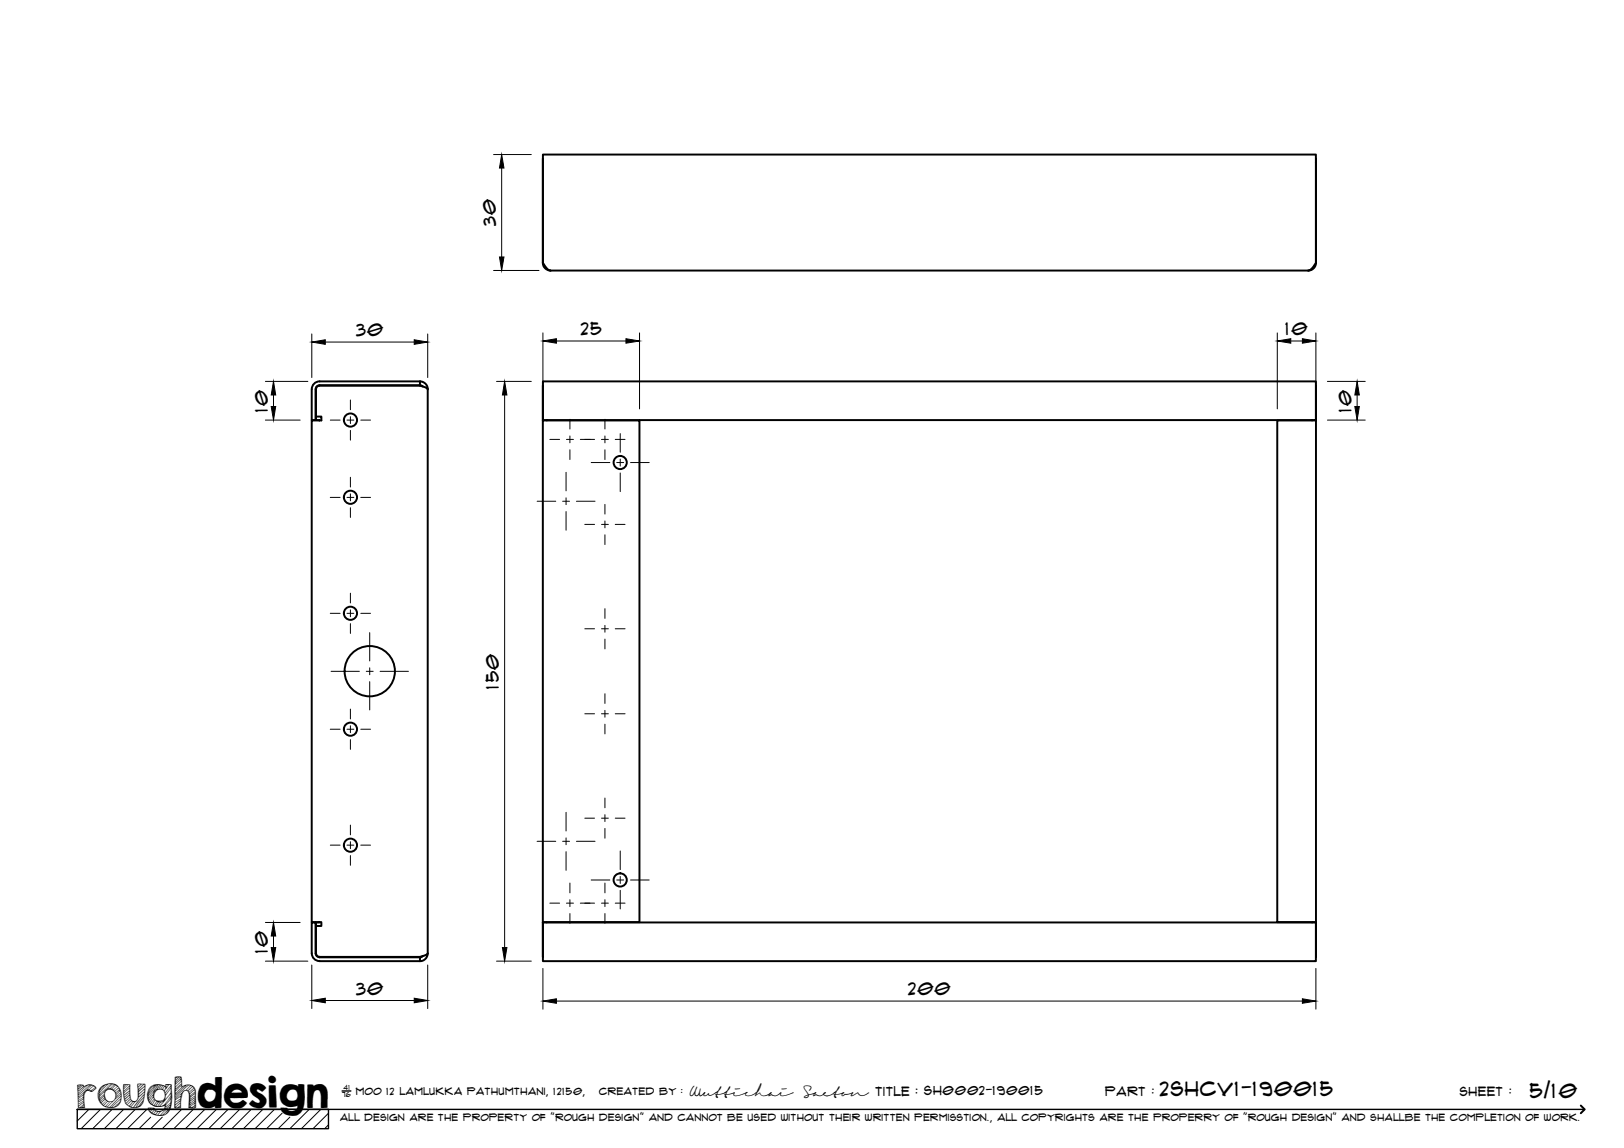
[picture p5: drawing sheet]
<svg xmlns="http://www.w3.org/2000/svg" width="420mm" height="297mm" viewBox="0 0 420 297" stroke-linecap="round" stroke-linejoin="round" font-family="sans-serif">
<!-- layer: Visible -->
<g fill="none" stroke="#000" stroke-width=".51">
<path d="M140.5 41.1l-.1 26.9M340.4 41.1h.1M340.5 41.1v26.9M140.5 68v-28h199.9v28M140.5 68v.5l.4 .8 .7 .5 .9 .2M140.5 68l1 1.5 1 .5M142.5 70h196M340.4 68l-1 1.5-.9 .5M340.4 68h.1M340.5 68l-.5 1.3-.8 .6-.7 .1M108.6 98.7h-25.9a2 2 0 0 0-2 2l-.1 8h1v-8M108.6 98.7v1h-25.9a1.01 1.01 0 0 0-1 1"/>
<path d="M108.6 98.7l.9 .2 .5 .3 .5 .7 .2 .8M108.6 99.7l.8 .3M140.5 98.7h199.9v10h-199.9zM140.5 99.8l-.1 9M340.4 99.8h.1M340.5 99.8v8M81.7 107.8h1.4v1h-.4M82.7 108.8h-2.1v129.8h2.1M110.7 100.7l-.5-.4-1.6-.5h-25.9a.94 .94 0 0 0-1 .9v8l1 .1M110.7 100.7v146M140.4 108.8h25v129.8h-25zM140.4 108.7h.1"/>
<path d="M141.4 108.7v.1M330.5 108.8h10v129.8h-10zM339.5 108.7v.1M340.4 107.8h.1M340.5 107.8v1M82.7 238.6l-1 .1v.9M82.7 238.6h.4v1h-1.4v7.1a.94 .94 0 0 0 1 .9h25.9l1.6-.5 .5-.4M140.4 238.7l.1 8.9M140.4 238.7h.1M140.4 238.6v.1M140.5 238.7h199.9v10h-199.9zM141.4 238.6v.1"/>
<path d="M339.5 238.6v.1M340.4 239.6h.1M340.5 238.6v9M81.6 246.7v-8h-1l.1 8a2 2 0 0 0 2 2h25.9M81.7 246.7a1.01 1.01 0 0 0 1 1M82.7 247.7h25.9M110.7 246.7l-.2 .9-.4 .5-.7 .4-.8 .2v-1l.8-.3M340.4 247.6h.1"/>
<circle cx="90.7" cy="108.7" r="1.7"/>
<circle cx="160.5" cy="119.7" r="1.7"/>
<circle cx="90.7" cy="128.7" r="1.7"/>
<circle cx="90.7" cy="158.7" r="1.7"/>
<circle cx="95.7" cy="173.7" r="6.5"/>
<circle cx="90.7" cy="188.7" r="1.7"/>
<circle cx="90.7" cy="218.7" r="1.7"/>
<circle cx="160.5" cy="227.7" r="1.7"/>
</g>
<!-- layer: TitleBlock -->
<path d="M20 287h65v5h-65zM20 287h390M88.5 282.3h2.3" fill="none" stroke="#000" stroke-width=".36"/>
<path d="M409 286.1l1 .9-1 1" fill="none" stroke="#000" stroke-width=".51"/>
<g fill="none" stroke="#000" stroke-width=".26">
<path d="M23 287l-3 3.1M26 287l-5 5M29 287l-5 5M32 287l-5 5M35 287l-5 5M38 287l-5 5M39 289.1l-3 2.9M42 289.1l-3 2.9M47 287l-5 5M50 287l-5 5M53 287l-5 5M56 287l-5 5"/>
<path d="M59 287l-5 5M62 287l-5 5M65 287l-5 5M68 287l-5 5M71 287l-5 5M73 288l-4 4M75 289.1l-3 2.9M80 287l-5 5M83 287l-5 5M85 288l-4 4M85 291l-1 1"/>
</g>
<!-- layer: Smart Centers -->
<g fill="none" stroke="#000" stroke-width=".26">
<path d="M85.4 108.7h2.6M89.8 108.7h1.7M90.7 103.5v2.5M90.7 107.8v1.8M90.7 111.4v2.5M93.3 108.7h2.6M142.3 113.7h2.5M146.6 113.7h1.8M147.4 108.5v2.5M147.4 112.8v1.8M147.4 116.4v2.5M150.1 113.7h3.7"/>
<path d="M153 119.7h4.8M155.6 113.7h1.8M156.5 108.5v2.5M156.5 112.8v1.8M156.5 116.4v2.5M159.2 113.7h2.5M159.6 119.7h1.8M160.5 112.2v4.8M160.5 118.8v1.8M163.1 119.7h4.9M85.4 128.7h2.6M89.8 128.7h1.7"/>
<path d="M90.7 123.5v2.5M90.7 127.8v1.8M90.7 131.4v2.5M93.3 128.7h2.6M139 129.7h4.8M145.6 129.7h1.7M146.5 122.2v4.8M146.5 128.8v1.8M146.5 132.4v4.8M149.1 129.7h4.8M151.3 135.7h2.5M155.6 135.7h1.8"/>
<path d="M156.5 130.5v2.5M156.5 134.8v1.8M156.5 138.4v2.5M159.2 135.7h2.5M160.5 122.4v4.8M85.4 158.7h2.6M89.8 158.7h1.7M90.7 153.5v2.5M90.7 157.8v1.8M93.3 158.7h2.6M156.5 157.5v2.5M85.7 173.7h7.3"/>
<path d="M90.7 161.4v2.5M94.8 173.7h1.7M95.7 163.7v7.3M95.7 172.8v1.8M95.7 176.4v7.3M98.3 173.7h7.4M151.3 162.7h2.5M155.6 162.7h1.8M156.5 161.8v1.8M156.5 165.4v2.5M156.5 179.5v2.5M159.2 162.7h2.5"/>
<path d="M85.4 188.7h2.6M89.8 188.7h1.7M90.7 183.5v2.5M90.7 187.8v1.8M90.7 191.4v2.5M93.3 188.7h2.6M151.3 184.7h2.5M155.6 184.7h1.8M156.5 183.8v1.8M156.5 187.4v2.5M159.2 184.7h2.5M85.4 218.7h2.6"/>
<path d="M89.8 218.7h1.7M90.7 213.5v2.5M90.7 217.8v1.8M93.3 218.7h2.6M139 217.7h4.8M145.6 217.7h1.7M146.5 210.2v4.8M146.5 216.8v1.8M149.1 217.7h4.8M151.3 211.7h2.5M155.6 211.7h1.8M156.5 206.5v2.5"/>
<path d="M156.5 210.8v1.8M156.5 214.4v2.5M159.2 211.7h2.5M90.7 221.4v2.5M142.3 233.7h2.5M146.5 220.4v4.8M146.6 233.7h1.8M147.4 228.5v2.5M147.4 232.8v1.8M147.4 236.4v2.5M150.1 233.7h3.7M153 227.7h4.8"/>
<path d="M155.6 233.7h1.8M156.5 228.5v2.5M156.5 232.8v1.8M156.5 236.4v2.5M159.2 233.7h2.5M159.6 227.7h1.8M160.5 220.2v4.8M160.5 226.8v1.8M160.5 230.4v4.8M163.1 227.7h4.9"/>
</g>
<!-- layer: FD_Dimensions -->
<g fill="none" stroke="#000" stroke-width=".26">
<path d="M127.7 40h9.8M129.8 43.5v23M127.7 70h11.7M68.7 98.7h11M80.7 86.4v11.3M84.2 88.5h23M110.7 86.4v11.3M128.5 98.7h9M140.5 86.1v19.7M144 88.2h17.9M165.5 86.1v19.7M330.5 86.1v19.7"/>
<path d="M333.9 88.2h3.1M340.4 86.1v19.7M343.4 98.7h9.8M68.7 108.7h9M70.8 102.2v3M130.6 102.2v143M343.4 108.7h9.8M351.1 102.2v3M68.7 238.7h9M68.7 248.7h11M70.8 242.2v3M80.7 249.7v11.3"/>
<path d="M84.2 258.9h23M110.7 249.7v11.3M128.5 248.7h9M140.5 250.6v10.5M144 259h193M340.4 250.6v10.5"/>
</g>
<g fill="#000" stroke="#000" stroke-width=".26">
<path d="M129.8 40l.6 3.5h-1.2zM129.2 66.5h1.2l-.6 3.5zM80.7 88.5l3.5-.6v1.2zM107.2 87.9l3.5 .6-3.5 .6zM140.5 88.2l3.5-.6v1.2zM161.9 87.6l3.6 .6-3.6 .6zM330.5 88.2l3.4-.6v1.2zM337 87.6l3.4 .6-3.4 .6zM70.8 98.7l.5 3.5h-1.1zM70.2 105.2h1.1l-.5 3.5zM130.6 98.7l.5 3.5h-1.1zM351.1 98.7l.6 3.5h-1.2z"/>
<path d="M350.5 105.2h1.2l-.6 3.5zM70.2 245.2h1.1l-.5 3.5zM70.8 238.7l.5 3.5h-1.1zM80.7 258.9l3.5-.6v1.2zM107.2 258.3l3.5 .6-3.5 .6zM130 245.2h1.1l-.5 3.5zM140.5 259l3.5-.6v1.2zM337 258.4l3.4 .6-3.4 .6z"/>
</g>
<text font-size="9.7" x="19.9" y="286.8">roughdesign</text>
<g font-size="5.3">
<text x="300.1" y="283.6">2SHCV1-190015</text>
<text x="395.8" y="284">5/10</text>
</g>
<g font-size="4.6">
<text x="128.3" y="58.5" transform="rotate(-90 128.3 58.5)">30</text>
<text x="92.2" y="87">30</text>
<text x="150.3" y="86.7">25</text>
<text x="332.6" y="86.8">10</text>
<text x="69.3" y="106.6" transform="rotate(-90 69.3 106.6)">10</text>
<text x="349.7" y="106.6" transform="rotate(-90 349.7 106.6)">10</text>
<text x="129.1" y="178.1" transform="rotate(-90 129.1 178.1)">150</text>
<text x="69.3" y="246.6" transform="rotate(-90 69.3 246.6)">10</text>
<text x="92.2" y="257.4">30</text>
<text x="234.9" y="257.5">200</text>
</g>
<g font-size="3.4">
<text x="178.3" y="283.5">Wuttichai</text>
<text x="208.1" y="283.5">Saeton title : SH0002-190015</text>
</g>
<g font-size="3.3">
<text x="286" y="283.5">Part :</text>
<text x="377.7" y="283.5">sheet :</text>
</g>
<g font-size="2.7">
<text x="92.1" y="283.3">moo 12 Lamlukka pathumthani, 12150,</text>
<text x="155" y="283.3">created by :</text>
</g>
<text font-size="2.6" x="88" y="290.1">all design are the property of &quot;rough design&quot; and cannot be used without their written permisstion., all copyrights are the properry of &quot;rough design&quot; and shallbe the completion of work.</text>
<g font-size="1.9">
<text x="88.5" y="283.9">76</text>
<text x="88.9" y="282.1">41</text>
</g>
</svg>
